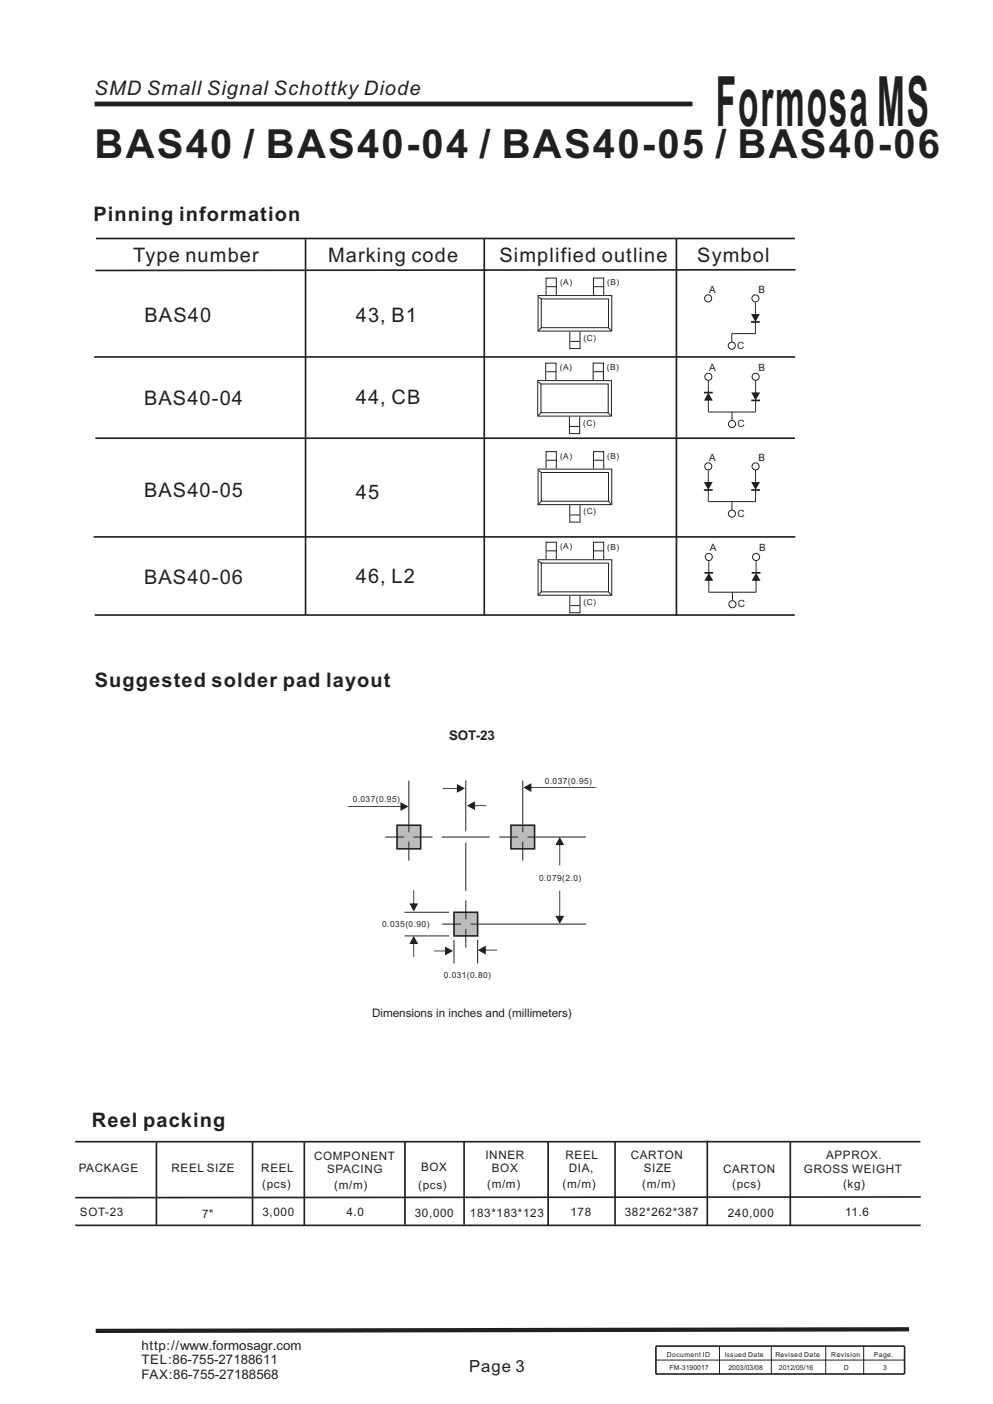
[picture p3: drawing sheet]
<svg xmlns="http://www.w3.org/2000/svg" width="210mm" height="297mm" viewBox="0 0 210 297" stroke-linecap="round" stroke-linejoin="round" font-family="sans-serif">
<path d="M20.3 50.5h147.8M64.6 50.6v79.5M102.4 50.3v79.9M168.2 57.1l-148 .1M20.2 92.7h147.9" fill="none" stroke="#231f20" stroke-width=".35"/>
<g fill="none" stroke="#231f20" stroke-width=".21">
<path d="M159.8 70.6h-5v1.7"/>
<circle cx="149.8" cy="63.1" r=".75"/>
<circle cx="154.8" cy="73.1" r=".75"/>
<circle cx="159.8" cy="63.1" r=".75"/>
</g>
<g fill="#231f20">
<path d="M158.8 66.4h1.9l-.9 1.7zM159.7 64h.2v2.6h-.2z"/>
<path d="M159.7 68.1h.2v2.5h-.2zM158.8 67.9h1.9v.4h-1.9z"/>
</g>
<g fill="none" stroke="#231f20" stroke-width=".21">
<path d="M149.9 125.3h10"/>
<circle cx="149.9" cy="117.8" r=".75"/>
<circle cx="159.9" cy="117.8" r=".75"/>
<circle cx="154.9" cy="127.8" r=".75"/>
</g>
<g fill="#231f20">
<path d="M159.9 121.2l.9 1.7h-1.8zM159.8 122.7h.2v2.6h-.2z"/>
<path d="M159.8 118.6h.2v2.6h-.2zM159 121h1.8v.4h-1.8z"/>
</g>
<path d="M154.9 125.3v1.7" fill="none" stroke="#231f20" stroke-width=".21"/>
<g fill="#231f20">
<path d="M149 121h1.8v.4h-1.8zM149.8 118.7h.2v2.5h-.2z"/>
<path d="M149.8 122.7h.2v2.6h-.2zM149.9 121.2l.9 1.7h-1.8z"/>
</g>
<g fill="none" stroke="#231f20" stroke-width=".21">
<path d="M149.8 106.1h10"/>
<circle cx="149.8" cy="98.7" r=".75"/>
<circle cx="159.8" cy="98.7" r=".75"/>
<circle cx="154.8" cy="108.7" r=".75"/>
</g>
<g fill="#231f20">
<path d="M158.9 103.5h1.8v.3h-1.8zM159.7 103.7h.2v2.4h-.2z"/>
<path d="M159.7 99.4h.2v2.7h-.2zM158.9 102h1.8l-.9 1.7z"/>
</g>
<path d="M154.8 106.1v1.8" fill="none" stroke="#231f20" stroke-width=".21"/>
<g fill="#231f20">
<path d="M148.9 102h1.8l-.9 1.7zM149.7 99.5h.2v2.6h-.2z"/>
<path d="M149.7 103.7h.2v2.4h-.2zM148.9 103.5h1.8v.3h-1.8z"/>
</g>
<g fill="none" stroke="#231f20" stroke-width=".21">
<path d="M149.8 87.2h10"/>
<circle cx="149.8" cy="79.7" r=".75"/>
<circle cx="159.8" cy="79.7" r=".75"/>
<circle cx="154.8" cy="89.7" r=".75"/>
</g>
<g fill="#231f20">
<path d="M158.9 84.5h1.8v.4h-1.8zM159.7 84.7h.2v2.5h-.2z"/>
<path d="M159.7 80.5h.2v2.7h-.2zM158.9 83h1.8l-.9 1.7z"/>
</g>
<path d="M154.8 87.2v1.7" fill="none" stroke="#231f20" stroke-width=".21"/>
<g fill="#231f20">
<path d="M148.9 82.9h1.8v.3h-1.8zM149.7 80.6h.2v2.5h-.2z"/>
<path d="M149.7 84.6h.2v2.6h-.2zM149.8 83.1l.9 1.6h-1.8z"/>
</g>
<path d="M19.9 75.5h148.3M19.8 113.6h148.4M20 130.1h148.1" fill="none" stroke="#231f20" stroke-width=".35"/>
<g fill="#231f20">
<path d="M96.6 165.8l1.7 1-1.7 .9zM93.6 166.7h3.2v.2h-3.2z"/>
<path d="M112.2 166.5h13.8v.2h-13.8zM110.7 166.6l1.7-.9v1.8z"/>
<path d="M117.5 193.7h1.8l-.9 1.7zM118.3 188.4h.2v5.5h-.2z"/>
<path d="M118.3 178.6h.2v4.5h-.2zM118.4 177.1l.9 1.7h-1.8z"/>
</g>
<path d="M96 193h5v5h-5z" fill-rule="evenodd" fill="#bcbdc0" stroke="#231f20" stroke-width=".34"/>
<path d="M93.5 195.5h4M98.5 190.5v4M98.5 196.5v4M99.5 195.5h24.4" fill="none" stroke="#231f20" stroke-width=".21"/>
<path d="M108.1 174.6h5v5h-5z" fill-rule="evenodd" fill="#bcbdc0" stroke="#231f20" stroke-width=".34"/>
<path d="M105.6 177.1h4M110.6 165.1v11M110.6 178.1v4M111.6 177.1h12.3" fill="none" stroke="#231f20" stroke-width=".21"/>
<path d="M84 174.6h5v5h-5z" fill-rule="evenodd" fill="#bcbdc0" stroke="#231f20" stroke-width=".34"/>
<path d="M81.5 177.1h4M86.5 165.1v11M86.5 178.1v4M87.5 177.1h4M93.4 177.1h10.2M98.5 165.1v10.7M98.5 178.2v10.3" fill="none" stroke="#231f20" stroke-width=".21"/>
<g fill="#231f20">
<path d="M84.7 169.7l1.7 .9-1.7 .9zM73.5 170.5h11.3v.2h-11.3z"/>
<path d="M100.3 170.3h2.5v.2h-2.5zM98.8 170.4l1.6-.9v1.9z"/>
</g>
<path d="M96 198.8v5M101 198.8v5" fill="none" stroke="#231f20" stroke-width=".21"/>
<g fill="#231f20">
<path d="M94.1 200.2l1.7 1-1.7 .9zM91.8 201.1h2.5v.1h-2.5z"/>
<path d="M102.6 200.9h2.5v.2h-2.5zM101.1 201l1.6-.9v1.8z"/>
</g>
<path d="M85.5 198h9.5M85.5 193h9.5" fill="none" stroke="#231f20" stroke-width=".21"/>
<g fill="#231f20">
<path d="M86.6 191.1h1.8l-.9 1.7zM87.4 188.3h.2v3h-.2z"/>
<path d="M87.4 199.5h.2v2.9h-.2zM87.5 198l.9 1.7h-1.8z"/>
</g>
<path d="M20 22h126.4" fill="none" stroke="#231f20" stroke-width="1" stroke-linecap="butt"/>
<g fill="none" stroke="#231f20" stroke-width=".21">
<path d="M113.8 62.5h15.6v7.5h-15.6zM113.9 62.8l.6 .4M114.5 63.2h14.2v6.1h-14.2zM114.5 69.3l-.7 .7M115.5 62.4v-3.6h2.2v3.6M115.6 78.6h2M115.6 60.6h2M120.5 70.2v3.5h2.2v-3.5M120.6 72.2h2M125.5 62.4v-3.6h2.2v3.6M125.6 78.6h2M125.6 60.6h2"/>
<path d="M128.7 69.3l.5 .6M113.7 80.5h15.6v7.5h-15.6zM113.8 99.2h15.6v7.5h-15.6zM113.9 80.8l.5 .4M113.9 99.6l.6 .4M114.4 81.2h14.2v6.1h-14.2zM114.4 87.3l-.7 .7M114.5 100h14.2v6h-14.2zM115.4 80.4v-3.6h2.2v3.6M115.5 99.1v-3.6h2.2v3.6M115.6 97.4h2M120.4 88.1v3.6h2.2v-3.6"/>
<path d="M120.5 90.2h2.1M125.4 80.4v-3.6h2.2v3.6M125.5 99.1v-3.6h2.2v3.6M125.6 97.4h2M128.6 87.3l.6 .6M113.8 118.4h15.6v7.5h-15.6zM113.9 118.7l.6 .4M114.5 119.1h14.2v6.1h-14.2zM114.5 106l-.7 .7M115.5 118.3v-3.6h2.2v3.6M115.6 116.5h2M120.5 106.9v3.5h2.2v-3.5"/>
<path d="M120.6 108.9h2M125.5 118.3v-3.6h2.2v3.6M125.6 116.5h2M128.7 106l.5 .7M114.5 125.2l-.7 .7M120.5 126v3.6h2.2v-3.6M120.6 128.1h2M128.7 125.2l.5 .6M138.7 287.7h52.6M152.2 284.8v6M163.1 284.8v5.8M174.6 284.7v5.9"/>
<path d="M182.6 284.8v6"/>
</g>
<g fill="none" stroke="#231f20" stroke-width=".35">
<path d="M143.1 50.3v79.9M15.9 241.5h178.8M15.9 259.2h178.8M33.1 241.7v17.4M53.4 241.7v17.6M64.4 241.7v17.6M85.6 241.4v17.7M98.1 241.4v17.7M115.9 241.4v17.9M130.1 241.5v17.6M149.6 241.3v18M167.1 241.7v17.6"/>
<path d="M194.7 253.2l-178.8 .2"/>
</g>
<path d="M192.2 281.2l-172 .3" fill="none" stroke="#231f20" stroke-width=".9" stroke-linecap="butt"/>
<path d="M138.7 290.7h52.6M191.3 290.6v-5.8h-52.6v5.9" fill="none" stroke="#231f20" stroke-width=".34"/>
<text font-size="14.7" fill="#231f20" x="151.4" y="26.6">Formosa MS</text>
<text font-size="8.5" fill="#231f20" x="20" y="33.4">BAS40 / BAS40-04 / BAS40-05 / BAS40-06</text>
<g font-size="4.2" fill="#231f20">
<text x="20" y="20.1">SMD Small Signal Schottky Diode</text>
<text x="19.8" y="46.8">Pinning information</text>
<text x="28.1" y="55.4">Type number</text>
<text x="69.4" y="55.5">Marking code</text>
<text x="105.6" y="55.4">Simplified outline</text>
<text x="147.5" y="55.4">Symbol</text>
<text x="30.6" y="68.1">BAS40</text>
<text x="75.3" y="68.1">43, B1</text>
<text x="30.5" y="85.6">BAS40-04</text>
<text x="75.3" y="85.4">44, CB</text>
<text x="30.5" y="105.2">BAS40-05</text>
<text x="75.3" y="105.5">45</text>
<text x="30.5" y="123.5">BAS40-06</text>
<text x="75.3" y="123.3">46, L2</text>
<text x="20" y="145.3">Suggested solder pad layout</text>
<text x="19.4" y="238.5">Reel packing</text>
</g>
<text font-size="3.5" fill="#231f20" x="99.2" y="290.2">Page 3</text>
<g font-size="2.8" fill="#231f20">
<text x="95" y="156.6">SOT-23</text>
<text x="29.9" y="285.5">http://www.formosagr.com</text>
<text x="29.9" y="291.7">FAX:86-755-27188568</text>
<text x="29.9" y="288.6">TEL:86-755-27188611</text>
</g>
<g font-size="2.5" fill="#231f20">
<text x="78.7" y="215.1">Dimensions in inches and (millimeters)</text>
<text x="66.4" y="245.3">COMPONENT</text>
<text x="102.6" y="245.2">INNER</text>
<text x="119.6" y="245.2">REEL</text>
<text x="133.4" y="245.2">CARTON</text>
<text x="174.7" y="245.3">APPROX.</text>
<text x="16.6" y="247.9">PACKAGE</text>
<text x="36.3" y="247.9">REEL SIZE</text>
<text x="55.3" y="248">REEL</text>
<text x="55.5" y="251.3">(pcs)</text>
<text x="69.2" y="248">SPACING</text>
<text x="70.7" y="251.4">(m/m)</text>
<text x="88.4" y="251.4">(pcs)</text>
<text x="89.1" y="247.8">BOX</text>
<text x="103" y="251.3">(m/m)</text>
<text x="104" y="248">BOX</text>
<text x="119" y="251.3">(m/m)</text>
<text x="120.3" y="248">DIA,</text>
<text x="135.8" y="251.3">(m/m)</text>
<text x="136.1" y="248">SIZE</text>
<text x="152.9" y="248.1">CARTON</text>
<text x="154.9" y="251.3">(pcs)</text>
<text x="170" y="248">GROSS WEIGHT</text>
<text x="178.3" y="251.3">(kg)</text>
<text x="16.9" y="257.3">SOT-23</text>
<text x="42.7" y="257.6">7&quot;</text>
<text x="55.5" y="257.3">3,000</text>
<text x="73.3" y="257.3">4.0</text>
<text x="87.7" y="257.4">30,000</text>
<text x="99.4" y="257.3">183*183*123</text>
<text x="120.6" y="257.3">178</text>
<text x="132.1" y="257.3">382*262*387</text>
<text x="153.9" y="257.4">240,000</text>
<text x="178.8" y="257.3">11.6</text>
</g>
<g font-size="2.1" fill="#231f20">
<text x="149.9" y="61.9">A</text>
<text x="160.4" y="61.9">B</text>
<text x="155.9" y="73.8">C</text>
<text x="150" y="78.5">A</text>
<text x="160.4" y="78.5">B</text>
<text x="156" y="90.4">C</text>
<text x="150" y="97.5">A</text>
<text x="160.4" y="97.5">B</text>
<text x="155.9" y="109.3">C</text>
<text x="150.1" y="116.7">A</text>
<text x="160.5" y="116.7">B</text>
<text x="156" y="128.5">C</text>
</g>
<g font-size="1.8" fill="#231f20">
<text x="118.4" y="60.3">(A)</text>
<text x="128.4" y="60.4">(B)</text>
<text x="123.4" y="72.1">(C)</text>
<text x="118.4" y="78.3">(A)</text>
<text x="128.3" y="78.4">(B)</text>
<text x="123.3" y="90.1">(C)</text>
<text x="118.4" y="97.1">(A)</text>
<text x="128.4" y="97.1">(B)</text>
<text x="123.4" y="108.8">(C)</text>
<text x="118.4" y="116.2">(A)</text>
<text x="128.4" y="116.2">(B)</text>
<text x="123.4" y="128">(C)</text>
<text x="115.2" y="165.8">0.037(0.95)</text>
<text x="74.6" y="169.6">0.037(0.95)</text>
<text x="114" y="186.3">0.079(2.0)</text>
<text x="80.8" y="196">0.035(0.90)</text>
<text x="93.9" y="207">0.031(0.80)</text>
</g>
<g font-size="1.5" fill="#231f20">
<text x="141" y="287">Document ID</text>
<text x="153.3" y="287">Issued Date</text>
<text x="164" y="287">Revised Date</text>
<text x="175.8" y="287">Revision</text>
<text x="184.8" y="287">Page.</text>
<text x="141.6" y="289.7">FM-3190017</text>
<text x="154.1" y="289.7">2003/03/08</text>
<text x="164.7" y="289.7">2012/05/16</text>
<text x="178.4" y="289.7">D</text>
<text x="186.8" y="289.7">3</text>
</g>
</svg>
